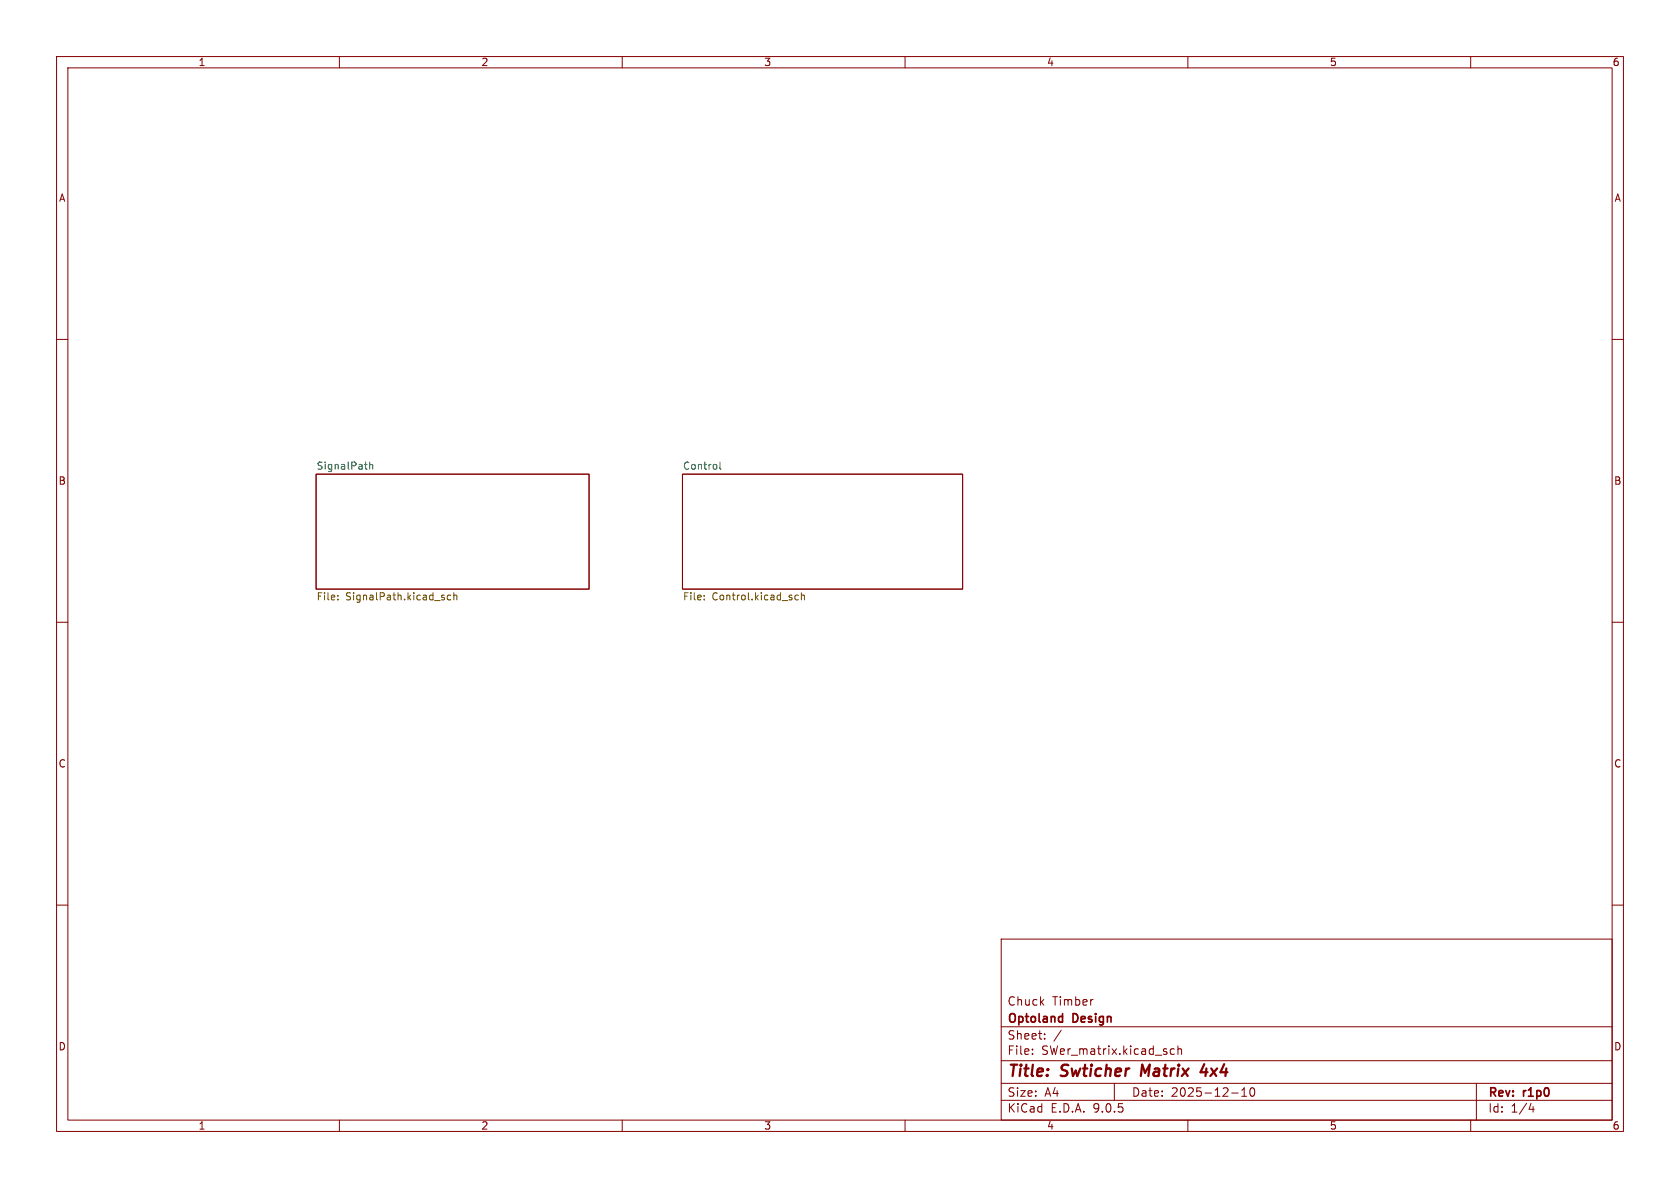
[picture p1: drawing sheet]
<svg xmlns="http://www.w3.org/2000/svg" width="297mm" height="210mm" viewBox="0 0 297 210" stroke-linecap="round" stroke-linejoin="round" font-family="sans-serif">
<g fill="none" stroke="#840000" stroke-width=".18">
<path d="M10 10h277v190h-277zM12 12h273v186h-273zM60 10v2M110 10v2M160 10v2M210 10v2M260 10v2M10 60h2M285 60h2M55.9 83.8h48.2v20.3h-48.2zM120.6 83.8h49.6v20.3h-49.6zM10 110h2"/>
<path d="M285 110h2M10 160h2M177 166h108v32h-108zM193.1 176.7h.1M285 160h2M60 198v2M110 198v2M160 198v2M177 194.5h108M177 191.5h108M177 187.5h108M177 181.5h108"/>
<path d="M182.5 186.3v.1M182.5 185.5v.1M184.7 183.6v.1M184.7 182.8v.1M187.6 182.1l-1.3 2M197 191.5v3M207.6 185.5l-.4-.1-.3 .3v.4l.1 .2h.6M208.2 185.5l.3-.1 .3 .1 .1 .9M208.2 184.9v1.5M210 198v2M217.7 193.2h1.2M219.5 193.8h.9"/>
<path d="M219.5 192.7l.5-.4v1.5M221.1 192.4l.2-.1a.81 .81 0 0 1 .6 .6 .81 .81 0 0 1-.3 .8l-.1 .1a.81 .81 0 0 1-.4-1.4zM260 198v2M261 191.5v6.5M270.7 195l-.4 1.1h.9M271 195.6v1"/>
</g>
<path d="M201.9 188.2l-.2 2M212.9 188.1l-.7 1.4h1.3M213.3 188.9l-.2 1.3" fill="none" stroke="#840000" stroke-width=".4"/>
<path d="M187.7 179.7l.1 .1M187.8 179.2v1.5M187.8 180.6l-.1 .1" fill="none" stroke="#840000" stroke-width=".3"/>
<path d="M65.4 81.7v1.2M65.4 82.2l.1-.1 .3 .1 .1 .7M127.3 81.7v1.1l.2 .1" fill="none" stroke="#006464" stroke-width=".18"/>
<path d="M59.7 105.9v.1M59.7 105.3v.1M78.4 105.6l.2 .2-.2 .2M78.4 105.2l.1 .1M79.7 105.3l-.4-.1-.2 .2 .1 .6h.5M80.2 105.3l.2-.1 .3 .1 .1 .7M80.2 104.8v1.2M124.5 105.9v.1M124.5 105.3v.1M141.1 105.3l-.3-.1-.3 .2 .1 .6h.5M141.7 105.3l.2-.1 .3 .1v.7M141.7 104.8v1.2" fill="none" stroke="#725600" stroke-width=".18"/>
<g font-size="2.8" fill="#840000">
<text x="178" y="190.9">Title:</text>
<text x="187.7" y="190.9">Swticher</text>
<text x="202.6" y="190.9">Matrix</text>
<text x="213.9" y="190.9">4x4</text>
</g>
<g font-size="2.1" fill="#840000">
<text x="178" y="178">Chuck</text>
<text x="186" y="178">Timber</text>
<text x="178" y="184">Sheet:</text>
<text x="178" y="181.2">Optoland</text>
<text x="189.7" y="181.2">Design</text>
<text x="178" y="186.7">File:</text>
<text x="184.1" y="186.7">SWer_matrix.kicad_sch</text>
<text x="178" y="196.9">KiCad</text>
<text x="178" y="194.1">Size:</text>
<text x="184.7" y="194.1">A4</text>
<text x="185.7" y="196.9">E.D.A.</text>
<text x="193.3" y="196.9">9.0.5</text>
<text x="200" y="194.1">Date:</text>
<text x="207" y="194.1">2025-12-10</text>
<text x="263" y="194.3">Rev:</text>
<text x="263" y="196.9">Id:</text>
<text x="267.1" y="196.9">1/4</text>
<text x="269.4" y="194.3">r1p0</text>
</g>
<g font-size="1.8" fill="#840000">
<text x="35" y="11.9">1</text>
<text x="85" y="11.9">2</text>
<text x="135" y="11.9">3</text>
<text x="185" y="11.9">4</text>
<text x="235" y="11.9">5</text>
<text x="285" y="11.9">6</text>
<text x="10.3" y="35.9">A</text>
<text x="285.3" y="35.9">A</text>
<text x="10.3" y="85.9">B</text>
<text x="285.3" y="85.9">B</text>
<text x="10.3" y="135.9">C</text>
<text x="285.3" y="135.9">C</text>
<text x="10.3" y="185.9">D</text>
<text x="285.3" y="185.9">D</text>
<text x="35" y="199.9">1</text>
<text x="85" y="199.9">2</text>
<text x="135" y="199.9">3</text>
<text x="185" y="199.9">4</text>
<text x="235" y="199.9">5</text>
<text x="285" y="199.9">6</text>
</g>
<g font-size="1.8" fill="#006464">
<text x="55.9" y="83.1">SignalPath</text>
<text x="120.6" y="83.1">Control</text>
</g>
<g font-size="1.8" fill="#725600">
<text x="55.9" y="106.5">File:</text>
<text x="61.1" y="106.5">SignalPath.kicad_sch</text>
<text x="120.6" y="106.5">File:</text>
<text x="125.9" y="106.5">Control.kicad_sch</text>
</g>
</svg>
